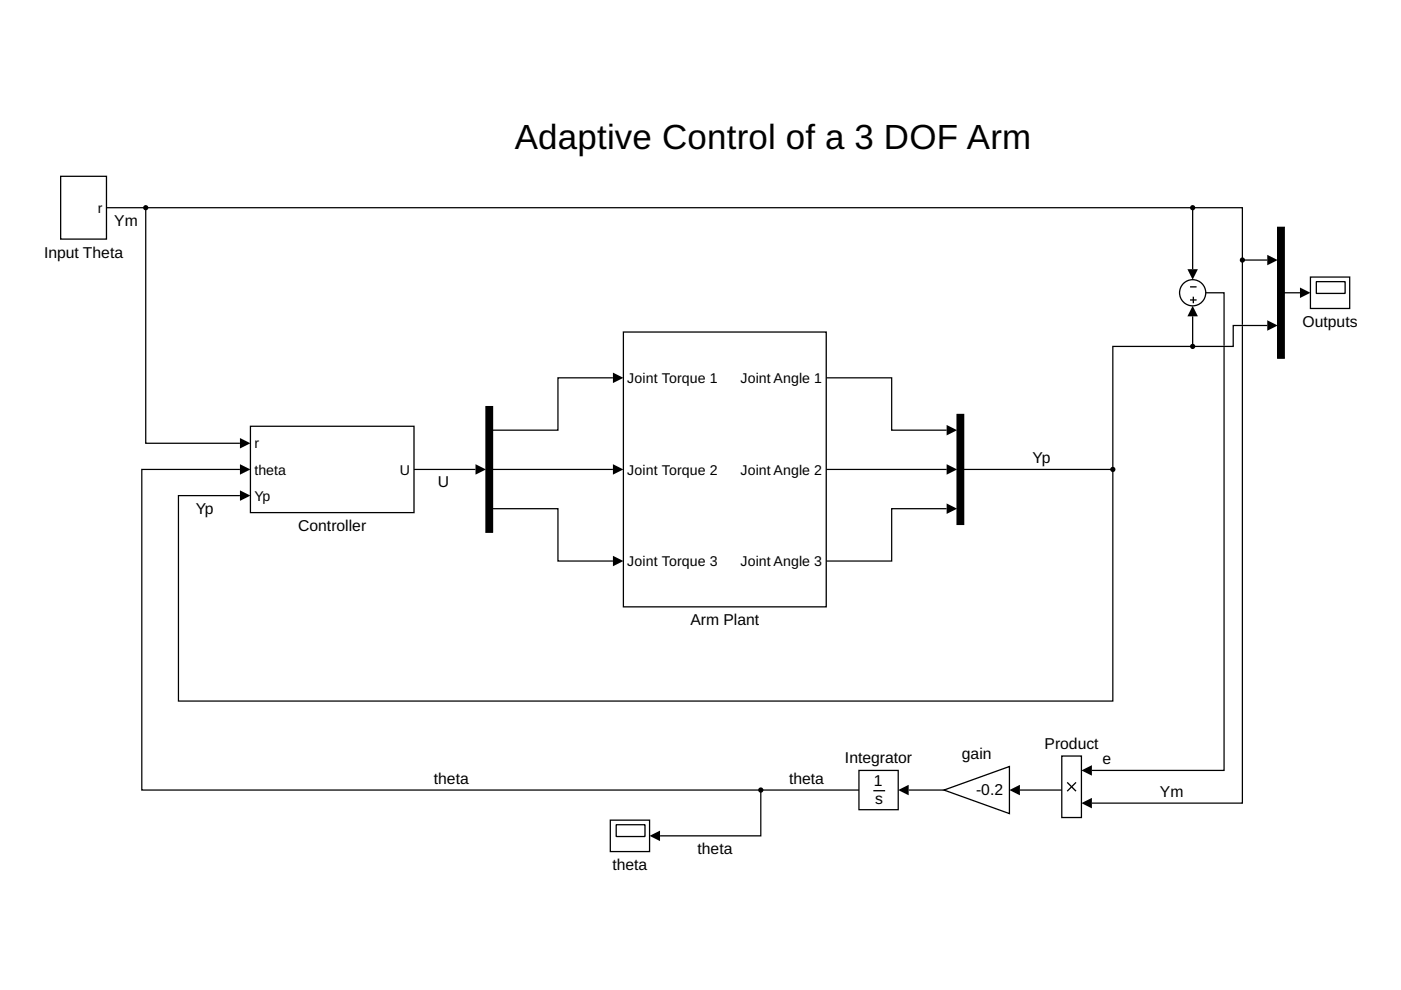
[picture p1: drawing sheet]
<svg xmlns="http://www.w3.org/2000/svg" width="297mm" height="210mm" viewBox="0 0 297 210" stroke-linecap="round" stroke-linejoin="round" font-family="sans-serif">
<path d="M252.5 60.8h1.1M252.5 63.6h1.1M253 63v1.2" fill="none" stroke="#000" stroke-width=".28"/>
<circle cx="252.9" cy="62.1" r="2.77" fill="none" stroke="#000" stroke-width=".27"/>
<path d="M270.9 48.2h1.4v27.7h-1.4z" fill-rule="evenodd" fill="#fff"/>
<path d="M270.9 48.2h1.4v27.7h-1.4z" fill-rule="evenodd" fill="#000"/>
<path d="M270.9 48.2h1.4v27.7h-1.4z" fill="none" stroke="#000" stroke-width=".27"/>
<path d="M129.4 173.9h8.3v6.7h-8.3z" fill-rule="evenodd" fill="#fff"/>
<path d="M130.6 174.9h6.1v2.5h-6.1z" fill="none" stroke="#000" stroke-width=".28"/>
<path d="M129.4 173.9h8.3v6.7h-8.3z" fill="none" stroke="#000" stroke-width=".27"/>
<path d="M53.1 90.4h34.7v18.3h-34.7z" fill-rule="evenodd" fill="#fff"/>
<path d="M53.1 90.4h34.7v18.3h-34.7z" fill="none" stroke="#000" stroke-width=".27"/>
<path d="M12.9 37.4h9.7v13.3h-9.7z" fill-rule="evenodd" fill="#fff"/>
<path d="M12.9 37.4h9.7v13.3h-9.7z" fill="none" stroke="#000" stroke-width=".27"/>
<path d="M132.2 70.4h43v58.3h-43z" fill-rule="evenodd" fill="#fff"/>
<path d="M132.2 70.4h43v58.3h-43z" fill="none" stroke="#000" stroke-width=".27"/>
<path d="M202.9 87.9h1.4v23.3h-1.4z" fill-rule="evenodd" fill="#fff"/>
<path d="M202.9 87.9h1.4v23.3h-1.4z" fill-rule="evenodd" fill="#000"/>
<path d="M202.9 87.9h1.4v23.3h-1.4z" fill="none" stroke="#000" stroke-width=".27"/>
<path d="M103 86.2h1.4v26.6h-1.4z" fill-rule="evenodd" fill="#fff"/>
<path d="M103 86.2h1.4v26.6h-1.4z" fill-rule="evenodd" fill="#000"/>
<path d="M103 86.2h1.4v26.6h-1.4z" fill="none" stroke="#000" stroke-width=".27"/>
<path d="M225.1 160.3h4.2v13h-4.2z" fill-rule="evenodd" fill="#fff"/>
<path d="M226.4 166l1.6 1.6M228 166l-1.6 1.6" fill="none" stroke="#000" stroke-width=".28"/>
<path d="M225.1 160.3h4.2v13h-4.2z" fill="none" stroke="#000" stroke-width=".27"/>
<path d="M182.1 163.3h8.3v8.4h-8.3z" fill-rule="evenodd" fill="#fff"/>
<path d="M185.3 167.6h2.2" fill="none" stroke="#000" stroke-width=".28"/>
<path d="M182.1 163.3h8.3v8.4h-8.3z" fill="none" stroke="#000" stroke-width=".27"/>
<path d="M200.1 167.5l13.9-5v10z" fill="#fff"/>
<path d="M200.1 167.5l13.9-5v10z" fill="none" stroke="#000" stroke-width=".27"/>
<path d="M277.8 58.7h8.4v6.7h-8.4z" fill-rule="evenodd" fill="#fff"/>
<path d="M279.1 59.7h6.1v2.5h-6.1z" fill="none" stroke="#000" stroke-width=".28"/>
<path d="M277.8 58.7h8.4v6.7h-8.4z" fill="none" stroke="#000" stroke-width=".27"/>
<g fill="#000">
<path d="M251.8 57.1h2.2l-1.1 2.2zM268.7 54l2.2 1.1-2.2 1.1zM252.9 64.8l1.1 2.3h-2.2zM268.7 67.9l2.2 1.1-2.2 1.1zM275.6 61l2.2 1.1-2.2 1.1zM50.9 92.9l2.2 1.1-2.2 1.1zM50.9 98.4l2.2 1.1-2.2 1.1zM100.8 98.4l2.2 1.1-2.2 1.1zM130 98.4l2.2 1.1-2.2 1.1zM130 79l2.2 1.1-2.2 1.1zM200.7 98.4l2.2 1.1-2.2 1.1zM200.7 90.1l2.2 1.1-2.2 1.1z"/>
<path d="M50.9 104l2.2 1.1-2.2 1.1zM130 117.8l2.2 1.2-2.2 1.1zM200.7 106.7l2.2 1.2-2.2 1.1zM137.7 177.2l2.2-1.1v2.2zM190.4 167.5l2.3-1.1v2.2zM214 167.5l2.2-1.1v2.2zM229.3 170.3l2.2-1.1v2.2zM229.3 163.3l2.2-1.1v2.3z"/>
</g>
<g fill="none" stroke="#000" stroke-width=".26">
<path d="M22.6 44h230.3M30.9 44v50h20M252.9 44h10.5v11.1M252.9 44v13.1M263.4 55.1h5.3M263.4 55.1v13.8M252.9 73.5h-17v26M252.9 67.1v6.4M255.6 62.1h3.9v11.2M259.5 73.6v89.7h-28M263.4 69.1v101.2h-31.9M268.7 69h-7.2v4.5h-8.6"/>
<path d="M272.3 62.1h3.3M50.9 99.5h-20.8v68h131.2M87.8 99.5h13M104.4 99.5h25.6M130 80.1h-11.7v11.1h-13.9M175.2 80.1h13.9v11.1h11.6M175.2 99.5h25.5M204.3 99.5h31.6M235.9 99.5v49.1h-198.1v-43.5h13.1M104.4 107.9h13.9v11.1h11.7M200.7 107.9h-11.6v11.1h-13.9M161.3 167.5v9.7h-21.4"/>
<path d="M161.3 167.5h20.8M192.7 167.5h7.4M216.2 167.5h8.9"/>
</g>
<g fill="#000">
<circle cx="30.9" cy="44" r=".55"/>
<circle cx="252.9" cy="44" r=".55"/>
<circle cx="263.4" cy="55.1" r=".55"/>
<circle cx="252.9" cy="73.5" r=".55"/>
<circle cx="235.9" cy="99.5" r=".55"/>
<circle cx="161.3" cy="167.5" r=".55"/>
</g>
<text font-size="7.4" x="109.1" y="31.6">Adaptive Control of a 3 DOF Arm</text>
<g font-size="3.3">
<text x="24.2" y="47.9">Ym</text>
<text x="9.3" y="54.7">Input Theta</text>
<text x="276.2" y="69.4">Outputs</text>
<text x="218.9" y="98.1">Yp</text>
<text x="92.8" y="103.3">U</text>
<text x="41.5" y="108.9">Yp</text>
<text x="63.2" y="112.6">Controller</text>
<text x="146.4" y="132.6">Arm Plant</text>
<text x="179.2" y="161.8">Integrator</text>
<text x="203.9" y="161">gain</text>
<text x="221.5" y="158.8">Product</text>
<text x="233.7" y="162">e</text>
<text x="92" y="166.1">theta</text>
<text x="167.3" y="166.1">theta</text>
<text x="185.3" y="166.7">1</text>
<text x="185.6" y="170.6">s</text>
<text x="206.9" y="168.6">-0.2</text>
<text x="245.9" y="168.9">Ym</text>
<text x="129.9" y="184.5">theta</text>
<text x="147.9" y="181">theta</text>
</g>
<g font-size="3">
<text x="20.7" y="45.1">r</text>
<text x="133" y="81.2">Joint Torque 1</text>
<text x="157" y="81.2">Joint Angle 1</text>
<text x="53.9" y="95.1">r</text>
<text x="53.9" y="100.6">theta</text>
<text x="84.7" y="100.6">U</text>
<text x="133" y="100.6">Joint Torque 2</text>
<text x="157" y="100.6">Joint Angle 2</text>
<text x="53.9" y="106.2">Yp</text>
<text x="133" y="120.1">Joint Torque 3</text>
<text x="157" y="120.1">Joint Angle 3</text>
</g>
</svg>
